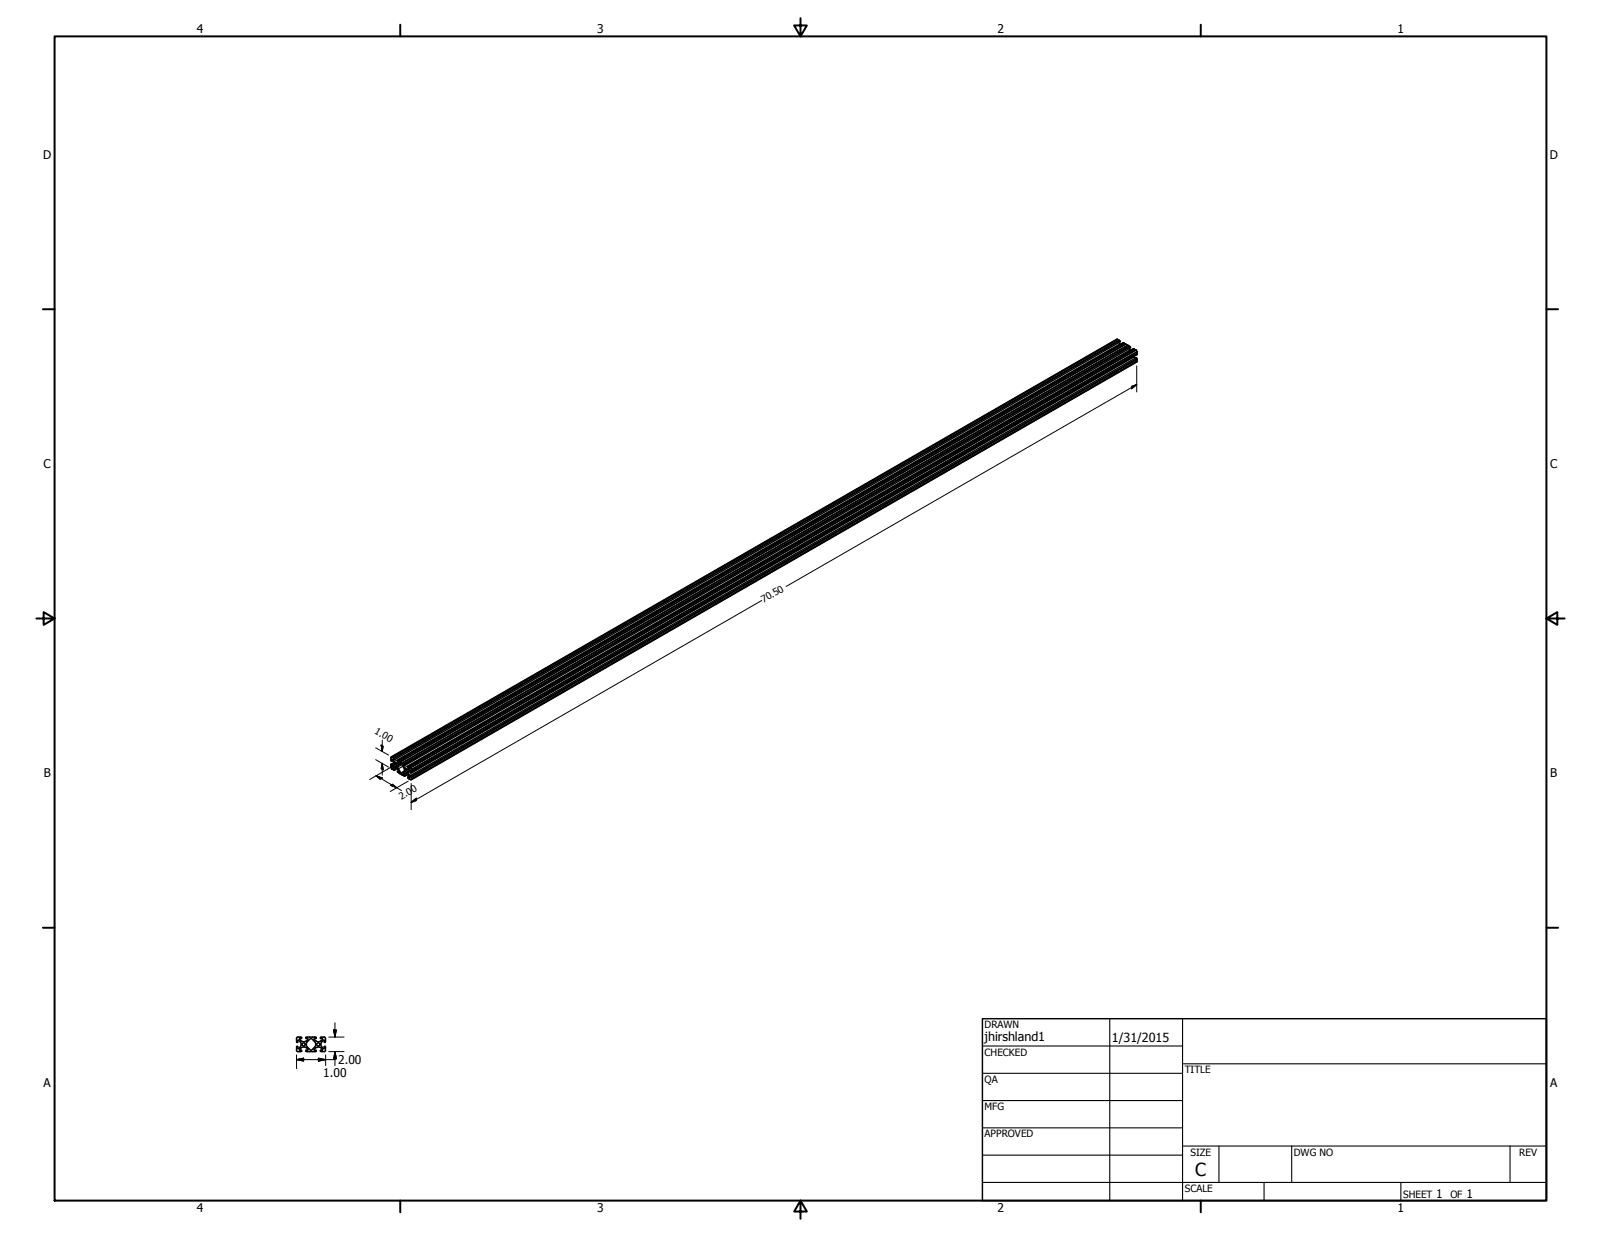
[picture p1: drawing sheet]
<svg xmlns="http://www.w3.org/2000/svg" width="559mm" height="432mm" viewBox="0 0 559 432" stroke-linecap="round" stroke-linejoin="round" font-family="sans-serif">
<!-- layer: Visible (ANSI) -->
<g fill="none" stroke="#000" stroke-width=".51">
<path d="M389.8 118.4l.8 .4M390.6 118.8v.1M390.6 119.6l.4 .6M390.7 118.8l.3 .5M392 119.6l.3 .2M392.4 119.8l.5 .3M392.9 120.1l.7 .5M393.7 120.5l.8 .5 .1 .4M394.1 121.6l.5 .7M395.5 121.7l.4 .2M395.8 124.4l.4 .7M395.9 121.9h.1"/>
<path d="M396 121.9l.5 .3M396.6 122.2l.3 .5-.1 .7M396.6 124.8l.2 .2-.1 1.4M396.8 123.4v.1M396.8 123.5v.3M103.5 362.6h.1M103.5 365.7l.2-.5 .2 .6M103.5 365.8v.8M103.5 362.6v.7M103.5 366.7l.5 .4M103.5 363.3h.1M103.5 365.8h.1"/>
<path d="M104 362l-.5 .4M104.1 362h.7M104.1 367.1h.7M104.3 363.1h-.4l-.2 .8-.2-.5M104.3 363.2l.5 .5M104.8 362h.1M104.8 367.1h.1M104.8 362.1h.5v.4h-.7l-.1 .2 .7 .7M104.8 365.4l-.7 .7-.2-.3M104.8 363.7l.3 .6M105.1 364.8l-.3 .6M105.1 364.4v.4"/>
<path d="M105.2 365.7l-.7 .7 .8 .4-.5 .3M105.2 363.3l.6 .3M105.8 363.7h.4M105.8 365.4h.4M105.8 365.5l-.6 .3M106.3 365.5l.6 .3M106.9 365.7l.6 .7-.2 .2M106.9 363.4l-.6 .2M106.9 364.8l.3 .6 1.3 1.2 1.4-1.2 .3-.6M106.9 364.4v.4M106.9 364.3l.3-.6 1.4-1.2 1.3 1.2 .3 .6M107.2 362.1l-.5 .2 .6 .2"/>
<path d="M107.3 362h-.1M107.3 362.5l.2 .2-.6 .7M107.3 366.6l-.6 .2 .6 .3M107.3 362h.6M107.3 367.1h.6M108 367.1h1M109 362h-1M109 362h.1M109.1 367.1h.1M109.2 362h.7M109.8 366.6h.6v.4l-1.2 .1M109.8 362.5l-.2 .2 .6 .7"/>
<path d="M109.9 362.1l.5 .2-.6 .2M110.2 364.4v.4M110.2 365.7l-.6 .7 .2 .2M110.3 363.3l.6 .3M110.9 363.7h.4M110.9 365.4h.4M110.9 365.5l-.6 .3M111.3 365.5l.7 .3M112 365.7l.6 .7-.8 .4 .5 .3M112 363.4l-.7 .2M112 364.4v.4M112 364.8l.8 1.2 .4-.2"/>
<path d="M112.3 362.1h-.5v.4h.6l.2 .2-.6 .7M112.3 362h.1M112.3 367.1h.1M112.4 362h.6M112.4 367.1h.6M112.8 363.2l-.8 1.1M112.8 363.1l.4 .2M113.1 362l.5 .4M113.2 363.3l.2 .6 .2-.5M113.6 366.7l-.5 .4M113.6 362.6v.7M113.6 365.7l-.2-.5-.2 .6"/>
<path d="M113.6 365.8v.8M113.6 365.8h.1M113.6 362.5h.1"/>
<circle cx="106" cy="364.6" r=".54"/>
<circle cx="111.1" cy="364.6" r=".54"/>
</g>
<!-- layer: Visible Narrow (ANSI) -->
<g fill="none" stroke="#000" stroke-width=".38">
<path d="M390.8 118.9l-253.2 145.9M392 119.6l-253.2 145.9M390.8 120.1l-253.2 145.8M394.5 122.1l-253.3 145.9M394.5 121l-253.3 145.9M395.7 121.7l-253.3 145.9M395.9 124.6l-253.3 145.8M396.8 123.8l-253.2 145.8M396.8 125.2l-253.2 145.8M136.9 265.2l-.1 .1M137.1 265.4l-.3 .2M137.4 265l-.2 .2"/>
<path d="M137.6 267l-.8 .4M137.6 266.6l-.8 .5M137.7 267.8l-.5 .2M138.2 267.9l-.9 .5M138.4 268l-.8 .5M138.9 265.9l-.9 .5M139.1 269l-.2 .2M139.2 266.1l-.8 .5M139.3 269.3l-.2 .1M140 266.4l-.9 .6M140.1 266.6l-1.2 .8M140.3 266.9l-1.4 .8"/>
<path d="M140.7 267.5l-1.6 .9M141 267.1l-.2 .2M141.2 269.9l-.4 .2M141.7 269.9l-.8 .5M142 270.1l-.8 .5M142.5 268l-.8 .4M142.7 271.1l-.3 .2M142.8 268.2l-.8 .4M142.9 271.4l-.2 .1M143.1 268.8l-.5 .2M143.3 271l-.2 .1M143.3 269.4l-.9 .4"/>
<path d="M143.3 269l-.9 .4"/>
</g>
<g fill="none" stroke="#000" stroke-width=".51">
<path d="M389.8 118.4l-253.3 145.8M390 118.4l-253.2 145.9M390.1 118.5l-253.3 145.9 .6 .2M390.6 118.8l-253.2 145.8M390.7 118.8l-253.3 145.9 .4 .3h-.6l.4 .9a.81 .81 0 0 0 .7 .7 .81 .81 0 0 0 .9-.5l-.5-.6 .4 .1M391 119.3l-253.3 145.9M392 119.6l-253.3 145.9M392.3 119.8l-253.2 145.8M392.4 119.8l-253.3 145.9 .5 .2M392.9 120.1l-253.3 145.8M392.9 120.1l-253.2 145.8 .6 .4M393.6 120.5l-253.3 145.8"/>
<path d="M393.7 120.5l-253.2 145.9 .4 .3M394.1 120.8l-253.2 145.9M394.3 120.9l-253.3 145.9 .4 .4-.6-.2v.3l.4 .7a.83 .83 0 0 0 .7 .7 .83 .83 0 0 0 .9-.5l-.5-.4 .1-.3 .2 .2M394.6 121.4l-253.3 145.8M395.5 121.7l-253.2 145.9M395.9 121.9l-253.3 145.8M396 121.9l-253.3 145.8 .5 .3M396.4 122.2l-253.2 145.8M396.6 122.2l-253.3 145.8M396.6 124.8l-253.3 145.9M396.7 126.4l-253.2 145.8M396.8 123.5l-253.2 145.9-.1 .3-.4-.9a.99 .99 0 0 0-.5 1.6l.6 .9 .2-.6 .2 .5"/>
<path d="M396.8 123.4l-253.2 145.8M396.8 125.4l-253.2 145.8M396.8 125.5l-253.2 145.8M396.8 123.8l-253.3 145.9M396.9 122.9l-253.3 145.8v.5M396.9 122.7l-253.3 145.9M396.9 126l-253.3 145.9M396.9 126.2l-253.3 145.8M136.5 265.2v.5h.3v-.5l.6 .8a.86 .86 0 0 1 .3 1 .86 .86 0 0 1-.9 .5l-.1-.7-.2 .4M136.5 267.2v1l.9 .5M136.5 267.2h.1M136.5 265.2h.1"/>
<path d="M136.8 264.4h-.3v.8M137.1 265.5l-.4 .2M137.4 264.6v.1M137.4 268.7l.4 .1-.6-.6a.93 .93 0 0 1 .9-.4 .93 .93 0 0 1 .7 .7l.5 .9-.6-.2v.2l.4 .3M137.4 268.7h.1M137.5 266.2l-1 .6M137.9 266.8a.47 .47 0 0 1 .6 .3 .47 .47 0 0 1-.3 .6zM138.7 268.3l-1 .6M139.1 265.6v.1M139.1 269.7h.1M139.1 269.7l.5 .4M139.1 269l-.4 .2"/>
<path d="M139.6 265.9h.1M139.6 270.1l.7 .4M139.6 270v.1M140 269.9l-1.1-2v-.8l1.1-.7 1.2 2.1-.1 .9-1 .6M140.3 266.3l.2 .1M140.3 270.5l.6 .3M140.4 270.4l-.1 .1M140.9 266.7l.1 .1M140.9 270.8l.5 .2-.6-.9a1 1 0 0 1 1.6 .5l.5 .7h-.6l.3 .5M140.9 270.8h.1M141.2 269.3l-1.1 .7M141.2 269.2l-1.2 .7"/>
<path d="M141.5 268.9a.45 .45 0 0 1 .6 .2 .45 .45 0 0 1-.2 .6l-.4-.4zM142.3 270.4l-1 .6M142.6 267.7h.1M142.6 271.8l.6 .3M142.6 271.8h.1M142.7 271.1l-.4 .2M143.2 268h.1M143.2 272.1h.1M143.3 268l.3 .6M143.6 269.2v.2M143.6 271.2v.1M143.6 271.3v.6"/>
<path d="M143.6 268.6v.1M143.6 271.9v.1M143.6 272l-.1 .2-.3-.1"/>
</g>
<g fill="#000">
<circle cx="136.5" cy="264.5" r=".25"/>
<circle cx="136.5" cy="267.8" r=".25"/>
<circle cx="136.8" cy="268.4" r=".25"/>
<circle cx="139.1" cy="269.7" r=".25"/>
</g>
<!-- layer: Border (ANSI) -->
<g fill="none" stroke="#000" stroke-width=".7">
<path d="M19 12.7h520.8v406.4h-520.8zM139.7 8.6v4.1M279.4 6.3v6.4l-2.2-3.8h4.4l-2.2 3.8M419.1 8.6v4.1M15 107.9h4M539.8 107.9h4M12.7 215.9h6.3l-3.8-2.2v4.4l3.8-2.2M539.8 215.9l3.8 2.2v-4.4l-3.8 2.2h6.3M15 323.8h4M539.8 323.8h4M139.7 419.1v4.1M279.4 419.1l2.2 3.8h-4.4l2.2-3.8v6.3"/>
<path d="M419.1 419.1v4.1"/>
</g>
<!-- layer: Title (ANSI) -->
<g fill="none" stroke="#000" stroke-width=".38">
<path d="M387.3 355.6v63.5M412.7 355.6v63.5M342.9 365.1h69.8M342.9 374.6h69.8M412.7 371.3h127.1M342.9 384.2h69.8M342.9 393.7h69.8M342.9 412.7h196.9M342.9 403.2h69.8M412.7 400h127.1M425.4 400v12.7M441.2 412.7v6.4"/>
<path d="M450.8 400v12.7M488.9 412.7v6.4M527 400v12.7"/>
</g>
<path d="M342.9 355.6h196.9v63.5h-196.9z" fill="none" stroke="#000" stroke-width=".51"/>
<!-- layer: Dimension (ANSI) -->
<g fill="none" stroke="#000" stroke-width=".35">
<path d="M395 134.9l1.7-.7-1.7 1.5zM396.7 134.2l-122.3 70.5M396.7 127.7v9.1M265.9 209.6l-122.4 70.5M133.4 258.3v4M131.1 261l4.5 2.6M131.1 265.2l4.5 2.6M131.3 270.8l2.1 .8-.7 .4zM131.3 270.8l8.8 5.2M133 260.1l.7 .4-.3 1.8zM133.4 266.4l.3 2.3-.7-.4zM133.4 266.4v4.2"/>
<path d="M136.3 274.1l.7-.4 1.4 1.3zM136.5 266.6v1.2l-7.5 4.3M142.5 272.7l-6.3 3.6M143.5 273.5v9.1M143.5 280.1l1.8-1.5v.9zM116.5 359.5h.9l-.5 2.5zM116.9 357v5M103.5 369.9l2.5-.5v1zM103.5 369.9h13.8M103.5 368.2v4.9M111.1 369.4l2.6 .5-2.6 .5zM113.7 368.2v3.8"/>
<path d="M114.7 362h5.4M114.7 367.1h5.4M116.9 367.1v4.9M116.9 367.1l-.4 2.5h.8M116.9 367.1l.4 1.7"/>
</g>
<g fill="#000" stroke="#000" stroke-width=".35">
<path d="M395 135.7l1.7-1.5zM395 134.9l1.7-.7-1.7 1.5zM133 260.1l.4 2.2zM133 260.1l.7 .4-.3 1.8zM131.3 270.8l2.1 .8zM131.3 270.8l2.1 .8-.7 .4zM133.4 266.4l.3 2.3zM133.4 266.4l.3 2.3-.7-.4zM136.3 274.1l2.1 .9zM136.3 274.1l.7-.4 1.4 1.3zM143.5 280.1l1.8-1.5zM143.5 280.1l1.8-1.5v.9z"/>
<path d="M116.5 359.5l.4 2.5zM116.5 359.5h.9l-.5 2.5zM103.5 369.9l2.5-.5zM103.5 369.9l2.5-.5v1zM111.1 370.4l2.6-.5zM111.1 369.4l2.6 .5-2.6 .5zM116.9 367.1l.5 2.5zM116.9 367.1l.5 2.5h-.9z"/>
</g>
<text font-size="6.3" x="417.2" y="410.6">C</text>
<g font-size="4.4">
<text x="343.7" y="363.5">jhirshland1</text>
<text x="388.1" y="363.7">1/31/2015</text>
</g>
<g font-size="4.2">
<text x="68.7" y="11.7">4</text>
<text x="208.4" y="11.7">3</text>
<text x="348.1" y="11.7">2</text>
<text x="487.8" y="11.7">1</text>
<text x="15.1" y="55.5">D</text>
<text x="540.9" y="55.5">D</text>
<text x="15.2" y="163.4">C</text>
<text x="541" y="163.4">C</text>
<text x="15.3" y="271.4">B</text>
<text x="541.1" y="271.4">B</text>
<text x="118" y="371.4">2.00</text>
<text x="112.8" y="375.9">1.00</text>
<text x="15.2" y="379.3">A</text>
<text x="541" y="379.3">A</text>
<text x="501.3" y="418.3">1</text>
<text x="511.8" y="418.3">1</text>
<text x="68.7" y="423.2">4</text>
<text x="208.4" y="423.2">3</text>
<text x="348.1" y="423.2">2</text>
<text x="487.8" y="423.2">1</text>
</g>
<g font-size="3.5">
<text x="343.7" y="358.9">DRAWN</text>
<text x="343.7" y="368.5">CHECKED</text>
<text x="413.5" y="374.6">TITLE</text>
<text x="343.7" y="378">QA</text>
<text x="343.7" y="387.5">MFG</text>
<text x="343.7" y="397.1">APPROVED</text>
<text x="415.5" y="403.4">SIZE</text>
<text x="451.6" y="403.4">DWG NO</text>
<text x="530.3" y="403.4">REV</text>
<text x="413.5" y="416.1">SCALE</text>
<text x="489.7" y="418.3">SHEET</text>
<text x="506.2" y="418.3">OF</text>
</g>
<g font-size="3.4">
<text x="266.4" y="210.5" transform="rotate(-30 266.4 210.5)">70.50</text>
<text x="130.5" y="256" transform="rotate(30 130.5 256)">1.00</text>
<text x="140.1" y="279.2" transform="rotate(-30 140.1 279.2)">2.00</text>
</g>
</svg>
